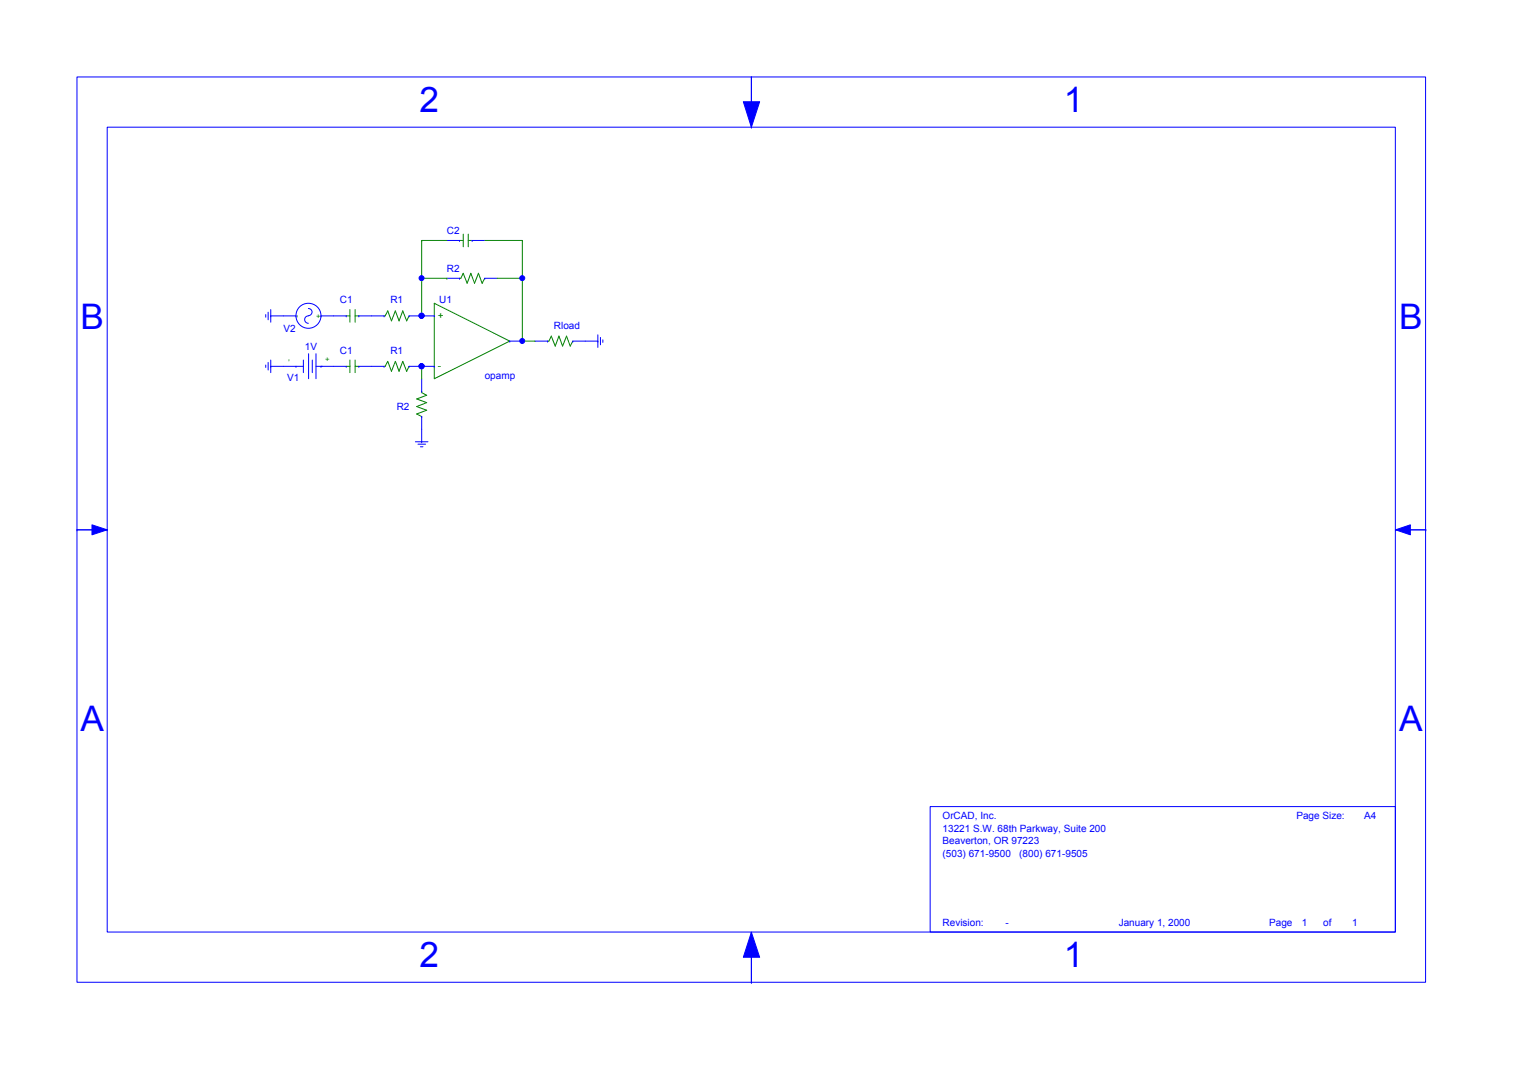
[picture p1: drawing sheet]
<svg xmlns="http://www.w3.org/2000/svg" width="297mm" height="210mm" viewBox="0 0 297 210" stroke-linecap="round" stroke-linejoin="round" font-family="sans-serif">
<path d="M146.3 15h.1M146.3 15v9.8M146.3 24.8h.1M146.3 191.3h.1M146.3 181.5v9.8" fill="none" stroke="#00f" stroke-width=".19"/>
<path d="M144.7 19.8h3.2l-1.6 5z" fill="#00f"/>
<path d="M144.7 19.8h3.2l-1.6 5zM146.3 181.5h.1M146.3 181.5v9.8" fill="none" stroke="#00f" stroke-width=".19"/>
<path d="M146.3 181.5l1.6 4.9h-3.2z" fill="#00f"/>
<path d="M15 103.2h.1M15 103.2h5.9M20.9 103.2h.1M271.6 103.2h5.9M277.5 103.2h.1M146.3 181.5l1.6 4.9h-3.2z" fill="none" stroke="#00f" stroke-width=".19"/>
<path d="M17.9 102.2l3 1-3 .9z" fill="#00f"/>
<path d="M17.9 102.2l3 1-3 .9zM271.6 103.2h.1M271.6 103.2h5.9" fill="none" stroke="#00f" stroke-width=".19"/>
<path d="M271.6 103.2l2.9-1v1.9z" fill="#00f"/>
<g fill="none" stroke="#00f" stroke-width=".19">
<path d="M15 15h262.5v176.3h-262.5zM20.9 24.8h250.7v156.7h-250.7zM87 54.2h2.4M87 46.8h2.4M89.4 54.2h.1M89.4 46.8h.1M91.9 46.8h.1M91.9 46.8h2.5M94.4 54.2h.1M94.4 54.2h2.4M51.7 61.3v.5M51.7 71.1v.4"/>
<path d="M52.2 60.8v1.5M52.2 70.6v1.5M52.7 61.5h.1M52.7 71.3h.1M52.7 71.3h6.4M52.7 61.5h4.9M52.7 60.3v2.4M52.7 70.1v2.5M57.6 71.3h.1M57.6 61.5h.1M59.1 70.1v2.5M60 61.5a.72 .72 0 0 0-.7 .7 .72 .72 0 0 0 .7 .7"/>
<path d="M60 60.1a.7 .7 0 0 1 .7 .7 .7 .7 0 0 1-.7 .7M60.1 68.9v4.8M60.8 70.1v2.5M61.5 71.3h5.9M61.5 68.9v4.8M62.5 71.3h.1M62.5 61.5h.1M62.5 61.5h4.9M67.4 61.5h.1M67.4 71.3h.1M69.8 61.5h.1M69.8 71.3h.1"/>
<path d="M69.8 71.3h5M69.8 61.5h5M74.8 61.5h.1M74.8 71.3h.1M79.6 61.5h.1M79.6 71.3h.1M79.6 71.3h4.9M79.6 61.5h4.9M82.1 76.2h.1M82.1 73.8v2.4M84.5 61.5h.1M84.5 71.3h.1"/>
<path d="M99.2 66.4h.1M99.2 66.4h2.5M104.1 66.4h2.5M106.6 66.4h.1M111.5 66.4h.1M111.5 66.4h4.9M116.4 66.4h.1M116.4 65.2v2.4M116.9 65.7v1.4M117.3 66.2v.5M80.9 86h2.4M81.4 86.5h1.4"/>
<path d="M81.8 87h.5M82.1 81.1h.1M82.1 86h.1M82.1 81.1v4.9M271.6 103.2l2.9-1v1.9zM181.1 157.1h90.5v24.4h-90.5z"/>
<circle cx="60" cy="61.5" r="2.44"/>
</g>
<g fill="none" stroke="#008000" stroke-width=".19">
<path d="M82.1 46.8h.1M82.1 54.2h.1M82.1 46.8v14.7M82.1 54.2h4.9M82.1 46.8h4.9M84.5 59.1l14.7 7.3-14.7 7.3zM87 54.2h.1M89.4 54.2h.3l.5-1 .7 2 .7-2 .8 2 .7-2 .7 2 .6-1M89.4 46.8h.8M90.2 45.6v2.4M91.1 45.6v2.4M91.1 46.8h.8"/>
<path d="M94.4 46.8h7.3M96.8 54.2h4.9M101.7 54.2h.1M101.7 46.8h.1M101.7 46.8v19.6M67.4 61.5h.7M67.4 71.3h.7M68.1 60.3v2.4M68.1 70.1v2.5M69.1 60.3v2.4M69.1 70.1v2.5M69.1 61.5h.7"/>
<path d="M69.1 71.3h.7M74.8 61.5h.2l.5-1 .7 2 .8-2 .7 2 .7-2 .8 2 .4-1M74.8 71.3h.2l.5-.9 .7 1.9 .8-1.9 .7 1.9 .7-1.9 .8 1.9 .4-1M82.1 71.3h.1M82.1 61.5h.1M82.1 76.2v.3l1 .5-2 .7 2 .7-2 .8 2 .7-2 .7 1 .5M82.1 71.3v2.5M101.7 66.4h.1M101.7 66.4h2.4M106.6 66.4h.2l.5-1 .8 2 .7-2 .7 2 .8-2 .7 2 .5-1"/>
</g>
<circle cx="82.1" cy="71.3" r=".49" fill="#00f"/>
<circle cx="82.1" cy="71.3" r=".49" fill="none" stroke="#00f" stroke-width=".19"/>
<circle cx="82.1" cy="61.5" r=".49" fill="#00f"/>
<circle cx="82.1" cy="61.5" r=".49" fill="none" stroke="#00f" stroke-width=".19"/>
<circle cx="82.1" cy="61.5" r=".49" fill="#00f"/>
<circle cx="82.1" cy="61.5" r=".49" fill="none" stroke="#00f" stroke-width=".19"/>
<circle cx="82.1" cy="61.5" r=".49" fill="#00f"/>
<circle cx="82.1" cy="61.5" r=".49" fill="none" stroke="#00f" stroke-width=".19"/>
<circle cx="101.7" cy="66.4" r=".49" fill="#00f"/>
<circle cx="101.7" cy="66.4" r=".49" fill="none" stroke="#00f" stroke-width=".19"/>
<circle cx="82.1" cy="54.2" r=".49" fill="#00f"/>
<circle cx="82.1" cy="54.2" r=".49" fill="none" stroke="#00f" stroke-width=".19"/>
<circle cx="101.7" cy="54.2" r=".49" fill="#00f"/>
<circle cx="101.7" cy="54.2" r=".49" fill="none" stroke="#00f" stroke-width=".19"/>
<circle cx="82.1" cy="71.3" r=".49" fill="#00f"/>
<circle cx="82.1" cy="71.3" r=".49" fill="none" stroke="#00f" stroke-width=".19"/>
<circle cx="82.1" cy="71.3" r=".49" fill="#00f"/>
<circle cx="82.1" cy="71.3" r=".49" fill="none" stroke="#00f" stroke-width=".19"/>
<g font-size="6.9" fill="#00f">
<text x="81.7" y="21.8">2</text>
<text x="207" y="21.8">1</text>
<text x="15.7" y="64">B</text>
<text x="272.3" y="64">B</text>
<text x="15.7" y="142.3">A</text>
<text x="272.3" y="142.3">A</text>
<text x="81.7" y="188.4">2</text>
<text x="207" y="188.4">1</text>
</g>
<g font-size="1.9" fill="#00f">
<text x="87" y="45.6">C2</text>
<text x="87" y="53">R2</text>
<text x="66.2" y="59.1">C1</text>
<text x="76" y="59.1">R1</text>
<text x="85.5" y="59.1">U1</text>
<text x="55.2" y="64.7">V2</text>
<text x="107.8" y="64">Rload</text>
<text x="59.3" y="68.1">1V</text>
<text x="66.2" y="68.9">C1</text>
<text x="76" y="68.9">R1</text>
<text x="55.9" y="74.3">V1</text>
<text x="94.4" y="73.7">opamp</text>
<text x="77.2" y="79.9">R2</text>
<text x="183.5" y="159.5">OrCAD, Inc.</text>
<text x="183.5" y="161.9">13221 S.W. 68th Parkway, Suite 200</text>
<text x="252.3" y="159.5">Page Size:</text>
<text x="265.6" y="159.5">A4</text>
<text x="183.5" y="164.4">Beaverton, OR 97223</text>
<text x="183.5" y="166.8">(503) 671-9500</text>
<text x="198.4" y="166.8">(800) 671-9505</text>
<text x="183.5" y="180.3">Revision:</text>
<text x="195.7" y="180.3">-</text>
<text x="217.8" y="180.3">January 1, 2000</text>
<text x="247.1" y="180.3">Page</text>
<text x="253.4" y="180.3">1</text>
<text x="257.6" y="180.3">of</text>
<text x="263.2" y="180.3">1</text>
</g>
<g font-size="1.9" fill="#008000">
<text x="85.3" y="62">+</text>
<text x="85.3" y="71.8">-</text>
</g>
<g font-size="1.4" fill="#008000">
<text x="57.6" y="61.3" transform="rotate(90 57.6 61.3)">-</text>
<text x="61.5" y="61.1" transform="rotate(90 61.5 61.1)">+</text>
<text x="55.9" y="69.9" transform="rotate(90 55.9 69.9)">-</text>
<text x="63.2" y="69.4" transform="rotate(90 63.2 69.4)">+</text>
</g>
</svg>
